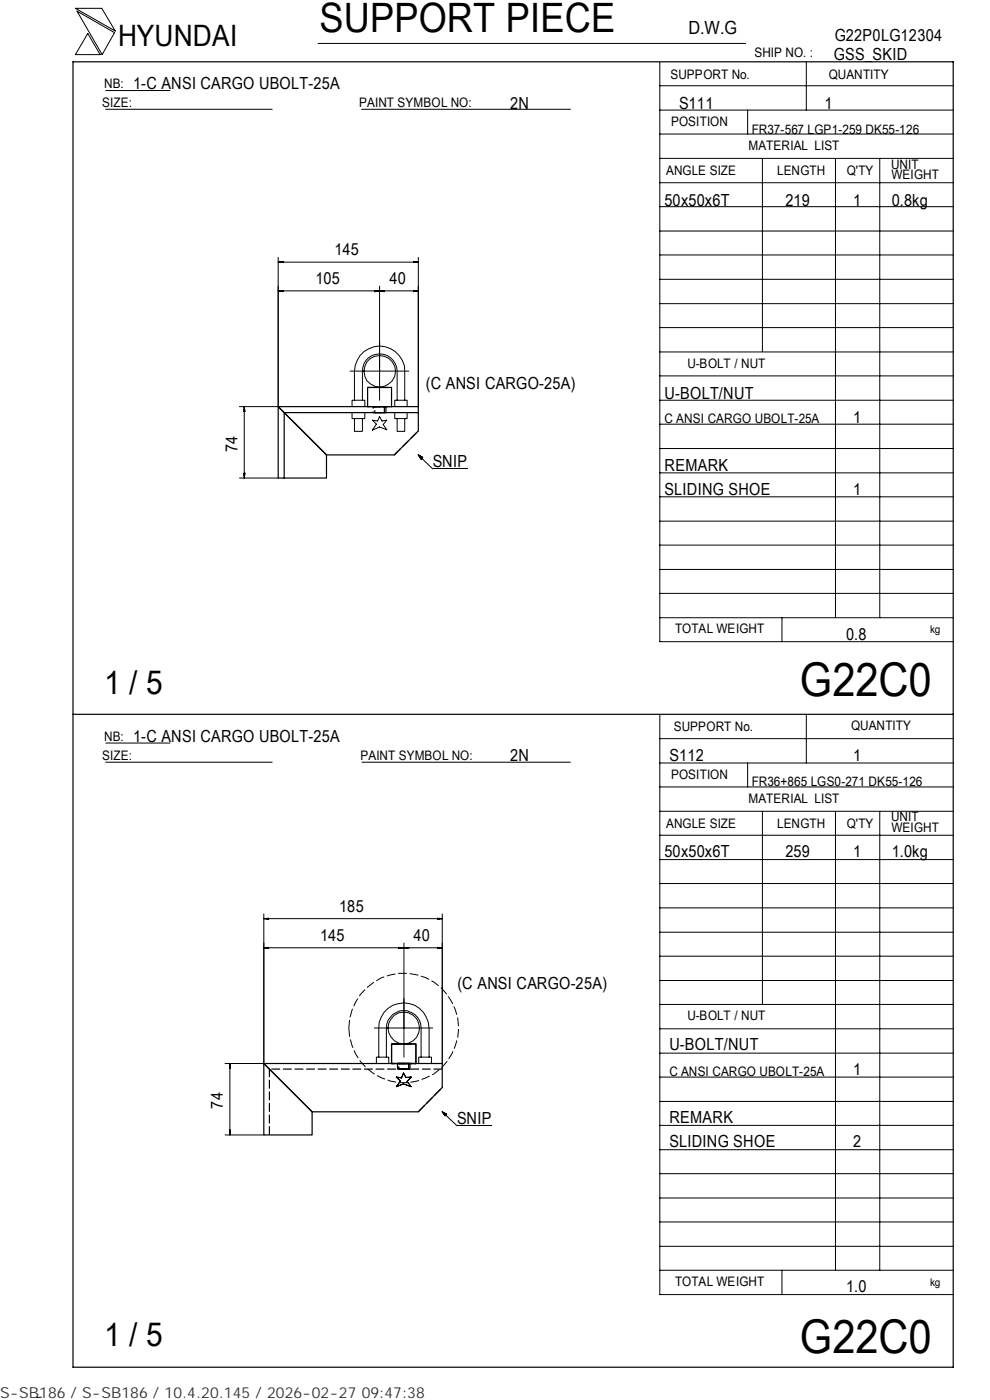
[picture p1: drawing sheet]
<svg xmlns="http://www.w3.org/2000/svg" width="210mm" height="297mm" viewBox="0 0 210 297" stroke-linecap="round" stroke-linejoin="round" font-family="sans-serif">
<g fill="none" stroke="#000" stroke-width=".21">
<path d="M16 1.8h5.6l2.9 4.8zM16.3 2.4l8 4.5-2.6 4.7zM18.6 7.1l2.6 4.5h-5.2zM22.4 19.2h13.7M67.5 9.2h90.6M139.9 18.2h62.3M139.9 13.2v122.9h62.3M171 13.1v10.3M22.4 23.2h35.3M76.7 23.2h44.3M139.9 38.8h62.3M139.9 33.6h62.3"/>
<path d="M139.9 28.4h62.3M139.9 23.4h62.3M158.6 23.4v5M161.7 33.6v41M177.2 33.7v97.4M186.6 33.7v97.4M59 54.6v31.7h-8.2M59 55.6l1-.2v.3zM59 55.6h29.7M59.7 55.5v.2M87.7 55.4l1 .2-1 .1zM88 55.5v.2"/>
<path d="M88.7 54.6v31.7M139.9 59.3h62.3M139.9 54.1h62.3M139.9 49h62.3M139.9 43.8h62.3M59 61.7l1-.1v.3zM59 61.7h29.7M59.7 61.6v.2M74.2 78.7h12.5M79.5 61.6l1 .1-1 .2zM79.8 61.6v.2M80.5 61.7l1-.1v.3z"/>
<path d="M80.5 60.7v24.2M81.3 61.6v.2M87.7 61.6l1 .1-1 .2zM88 61.6v.2M139.9 79.7h62.3M139.9 74.7h62.3M139.9 69.5h62.3M139.9 64.4h62.3M51.7 86.9h.2M51.8 86.3l.2 1h-.3zM51.8 86.3v15.1M74.7 87.5v1.3h2.7v-1.3"/>
<path d="M74.7 86.3v-1.4h2.7v1.4M75.2 84.9v-6.2a5.3 5.3 0 0 1 5.3-5.3 5.3 5.3 0 0 1 5.3 5.3v6.2M75.2 88.8v2.7h1.7v-2.7M76.9 84.9v-6.2a3.7 3.7 0 0 1 3.6-3.6 3.7 3.7 0 0 1 3.7 3.6v6.2M79 89.1l1.1 .2 .4-.9 .5 .9 1-.2-.7 1 .7 1.1-1.5-.6-1.5 .7 .8-1.3zM83.7 87.5v1.3h2.6v-1.3M83.7 86.3v-1.4h2.6v1.4M84.2 88.8v2.7h1.6v-2.7M88.7 96.5l1 .5-.4 .4zM88.7 96.5l3.1 3h7.3M139.9 95.2h62.3M139.9 90h62.3"/>
<path d="M139.9 84.9h62.3M50.8 101.4h8.2M51.7 100.4h.3l-.2 1zM51.7 100.7h.2M139.9 100.3h62.3M139.9 115.6h62.3M139.9 110.6h62.3M139.9 105.4h62.3M139.9 131.1h62.3M139.9 125.9h62.3M139.9 120.8h62.3M165.9 131.1v5"/>
<path d="M22.4 157.6h13.7M139.9 151.7v122.9h62.3M139.9 156.7h62.3M171 151.5v10.4M22.4 161.7h35.3M76.8 161.7h44.2M139.9 177.2h62.3M139.9 172.1h62.3M139.9 167h62.3M139.9 161.9h62.3M158.6 161.9v5.1M161.7 172.1v41"/>
<path d="M177.2 172.2v97.3M186.6 172.2v97.3M56 193.9v31.7h-8.3M56 194.9l1-.1v.3zM56 194.9h37.8M56.6 194.8v.2M92.8 194.8l1 .1-1 .2zM93.1 194.8v.2M93.8 193.9v31.7M139.9 182.4h62.3M139.9 197.8h62.3M139.9 192.6h62.3"/>
<path d="M139.9 187.4h62.3M56 201.1l1-.1v.2zM56 201.1h37.8M56.6 201v.2M79.4 218.1h12.4M84.6 201l1.1 .1-1.1 .1zM84.9 201v.2M85.7 200.1v24.2M85.7 201.1l1-.1v.2zM86.3 201v.2M92.8 201l1 .1-1 .1zM93.1 201v.2"/>
<path d="M139.9 218.3h62.3M139.9 213.1h62.3M139.9 208h62.3M139.9 202.9h62.3M48.7 239.8h.1v1zM48.7 226.3h.1M48.8 225.6v1h-.1zM48.8 225.6v15.2M79.8 225.6v-1.3h2.7v1.3M80.3 224.3v-6.2a5.3 5.3 0 0 1 5.4-5.3 5.3 5.3 0 0 1 5.3 5.3v6.2M81.9 224.3v-6.2a3.7 3.7 0 0 1 3.7-3.7 3.7 3.7 0 0 1 3.7 3.7v6.2M84.1 228.5l1.1 .2 .4-1 .5 .9 1.1-.1-.9 .9 .9 1.1-1.6-.6-1.5 .6 .8-1.1z"/>
<path d="M88.8 225.6v-1.3h2.7v1.3M93.8 235.9l.9 .5-.3 .3zM93.8 235.9l3.1 2.9h7.4M139.9 238.7h62.3M139.9 233.7h62.3M139.9 228.5h62.3M139.9 223.4h62.3M47.7 240.8h8.3M48.7 240.1h.1M139.9 259.2h62.3M139.9 254.2h62.3M139.9 249h62.3"/>
<path d="M139.9 243.9h62.3M139.9 269.5h62.3M139.9 264.4h62.3M165.9 269.5v5.1M8.8 296.4l-1 .1"/>
<circle cx="80.6" cy="78.8" r="3.3"/>
<circle cx="85.6" cy="218.1" r="3.4"/>
</g>
<path d="M15.5 13.1h186.7v277h-186.7zM78 86.3v-4.1h5v4.1M88.7 87.5v3.9l-5.1 5.1h-14.4l-10.2-10.2h29.7v1.2h-28.4v13.9h8.9v-4.9l-10.2-10.2v15.1h1.3M15.5 151.5h186.7M56 225.6l10.2 10.3v4.9h-10.2zM56 225.6h37.8v5.1l-5.1 5.2h-22.5zM83 225.6v-4.1h5.2v4.1" fill="none" stroke="#000" stroke-width=".25"/>
<path d="M79.5 86.3h2M81.5 87.5h-2" fill="none" stroke="#000" stroke-width=".25" stroke-dasharray="1.1 .3" stroke-linecap="butt"/>
<g fill="none" stroke="#000" stroke-width=".25" stroke-dasharray="1.9 .6" stroke-linecap="butt">
<path d="M78 82.2h5M78 86.3h5h-5M81 86.3h.5v1.2h-2v-1.2h1.5M81.8 86.3l.1 1.2h-2.7v-1.2h2.6M83.6 96.5l5.1-5.1M83 221.5h5.2M83 225.6h5.2h-5.2M84.3 225.6h1.4h-1.4v1.2h1.4M86.2 225.6h.5v1.2h-2.1v-1.2h1.6M86.9 226.8h-1.2h1.2v-1.2h-1.2M88.7 235.9l5.1-5.2M93.8 226.8h-36.7"/>
<path d="M57.1 240.8v-14"/>
</g>
<path d="M79.2 86.3h2.7M81.9 87.5h-2.7" fill="none" stroke="#000" stroke-width=".25" stroke-dasharray="1.5 .5" stroke-linecap="butt"/>
<path d="M84.6 225.6h2.1M86.7 226.8h-2.1" fill="none" stroke="#000" stroke-width=".25" stroke-dasharray="1.2 .3" stroke-linecap="butt"/>
<path d="M85.7 226.8h-1.4" fill="none" stroke="#000" stroke-width=".25" stroke-dasharray=".8 .3" stroke-linecap="butt"/>
<path d="M85.7 225.6h1.2" fill="none" stroke="#000" stroke-width=".25" stroke-dasharray=".7 .3" stroke-linecap="butt"/>
<path d="M88.8 96.6h.9v.9h-.9zM93.9 236h.8v.7h-.8z" fill="#000"/>
<path d="M74 218.1a11.6 11.6 0 0 0 15 11.1 11.6 11.6 0 0 0 6.1-17.7 11.6 11.6 0 0 0-18.7-.5 12 12 0 0 0-2.4 7.1" fill="none" stroke="#000" stroke-width=".21" stroke-dasharray="1.9 .6" stroke-linecap="butt"/>
<g font-size="9.9">
<text x="169.7" y="147.6">G22C0</text>
<text x="169.7" y="286.9">G22C0</text>
</g>
<text font-size="8.6" x="67.7" y="6.9">SUPPORT PIECE</text>
<g font-size="7">
<text x="22.1" y="147.2">1 / 5</text>
<text x="22.1" y="285.6">1 / 5</text>
</g>
<text font-size="6.3" x="25.1" y="9.8">HYUNDAI</text>
<text font-size="3.9" x="146" y="7.3">D.W.G</text>
<g font-size="3.5">
<text x="177" y="8.7">G22P0LG12304</text>
<text x="176.9" y="12.8">GSS_SKID</text>
<text x="28.3" y="19">1-C ANSI CARGO UBOLT-25A</text>
<text x="108.2" y="23.1">2N</text>
<text x="144" y="23.1">S111</text>
<text x="174.8" y="23.1">1</text>
<text x="141" y="43.6">50x50x6T</text>
<text x="166.6" y="43.6">219</text>
<text x="180.9" y="43.6">1</text>
<text x="189.1" y="43.6">0.8kg</text>
<text x="71" y="54.1">145</text>
<text x="66.9" y="60.3">105</text>
<text x="82.6" y="60.3">40</text>
<text x="90.3" y="82.5">(C ANSI CARGO-25A)</text>
<text x="141" y="84.6">U-BOLT/NUT</text>
<text x="180.9" y="89.7">1</text>
<text x="50.4" y="95.9" transform="rotate(-90 50.4 95.9)">74</text>
<text x="91.8" y="99.1">SNIP</text>
<text x="141" y="99.9">REMARK</text>
<text x="141" y="105.1">SLIDING SHOE</text>
<text x="180.9" y="105.1">1</text>
<text x="179.5" y="135.8">0.8</text>
<text x="28.3" y="157.3">1-C ANSI CARGO UBOLT-25A</text>
<text x="108.2" y="161.4">2N</text>
<text x="142" y="161.4">S112</text>
<text x="180.9" y="161.4">1</text>
<text x="141" y="181.9">50x50x6T</text>
<text x="166.6" y="181.9">259</text>
<text x="180.9" y="181.9">1</text>
<text x="189.1" y="181.9">1.0kg</text>
<text x="72" y="193.5">185</text>
<text x="67.9" y="199.6">145</text>
<text x="87.7" y="199.6">40</text>
<text x="97" y="209.8">(C ANSI CARGO-25A)</text>
<text x="142" y="222.8">U-BOLT/NUT</text>
<text x="180.9" y="228">1</text>
<text x="47.2" y="235.2" transform="rotate(-90 47.2 235.2)">74</text>
<text x="96.9" y="238.4">SNIP</text>
<text x="142" y="238.3">REMARK</text>
<text x="142" y="243.3">SLIDING SHOE</text>
<text x="180.9" y="243.3">2</text>
<text x="179.5" y="274.1">1.0</text>
</g>
<text font-size="3.2" fill="#323232" x="0" y="296.6">S-SB186 / S-SB186 / 10.4.20.145 / 2026-02-27 09:47:38</text>
<g font-size="2.8">
<text x="142.2" y="16.8">SUPPORT No.</text>
<text x="160" y="12.2">SHIP NO. :</text>
<text x="175.8" y="16.7">QUANTITY</text>
<text x="21.7" y="22.8">SIZE:</text>
<text x="22.1" y="18.7">NB:</text>
<text x="76.2" y="22.8">PAINT SYMBOL NO:</text>
<text x="142.3" y="26.8">POSITION</text>
<text x="159.4" y="28.4">FR37-567 LGP1-259 DK55-126</text>
<text x="158.8" y="31.7">MATERIAL LIST</text>
<text x="189" y="35.8">UNIT</text>
<text x="141.3" y="37.2">ANGLE SIZE</text>
<text x="164.8" y="37.1">LENGTH</text>
<text x="179.6" y="37.1">Q'TY</text>
<text x="189.1" y="38">WEIGHT</text>
<text x="145.8" y="78">U-BOLT / NUT</text>
<text x="141" y="89.8">C ANSI CARGO UBOLT-25A</text>
<text x="143.2" y="134.4">TOTAL WEIGHT</text>
<text x="142.9" y="155">SUPPORT No.</text>
<text x="180.5" y="154.9">QUANTITY</text>
<text x="21.7" y="161.3">SIZE:</text>
<text x="22.1" y="157.1">NB:</text>
<text x="76.5" y="161.2">PAINT SYMBOL NO:</text>
<text x="142.3" y="165.3">POSITION</text>
<text x="159.4" y="166.7">FR36+865 LGS0-271 DK55-126</text>
<text x="158.8" y="170.3">MATERIAL LIST</text>
<text x="141.3" y="175.7">ANGLE SIZE</text>
<text x="164.8" y="175.6">LENGTH</text>
<text x="179.6" y="175.6">Q'TY</text>
<text x="189" y="174.2">UNIT</text>
<text x="189.1" y="176.5">WEIGHT</text>
<text x="145.8" y="216.5">U-BOLT / NUT</text>
<text x="142" y="228.2">C ANSI CARGO UBOLT-25A</text>
<text x="143.2" y="272.9">TOTAL WEIGHT</text>
</g>
<g font-size="2.3">
<text x="197.3" y="134.3">kg</text>
<text x="197.3" y="272.8">kg</text>
</g>
</svg>
